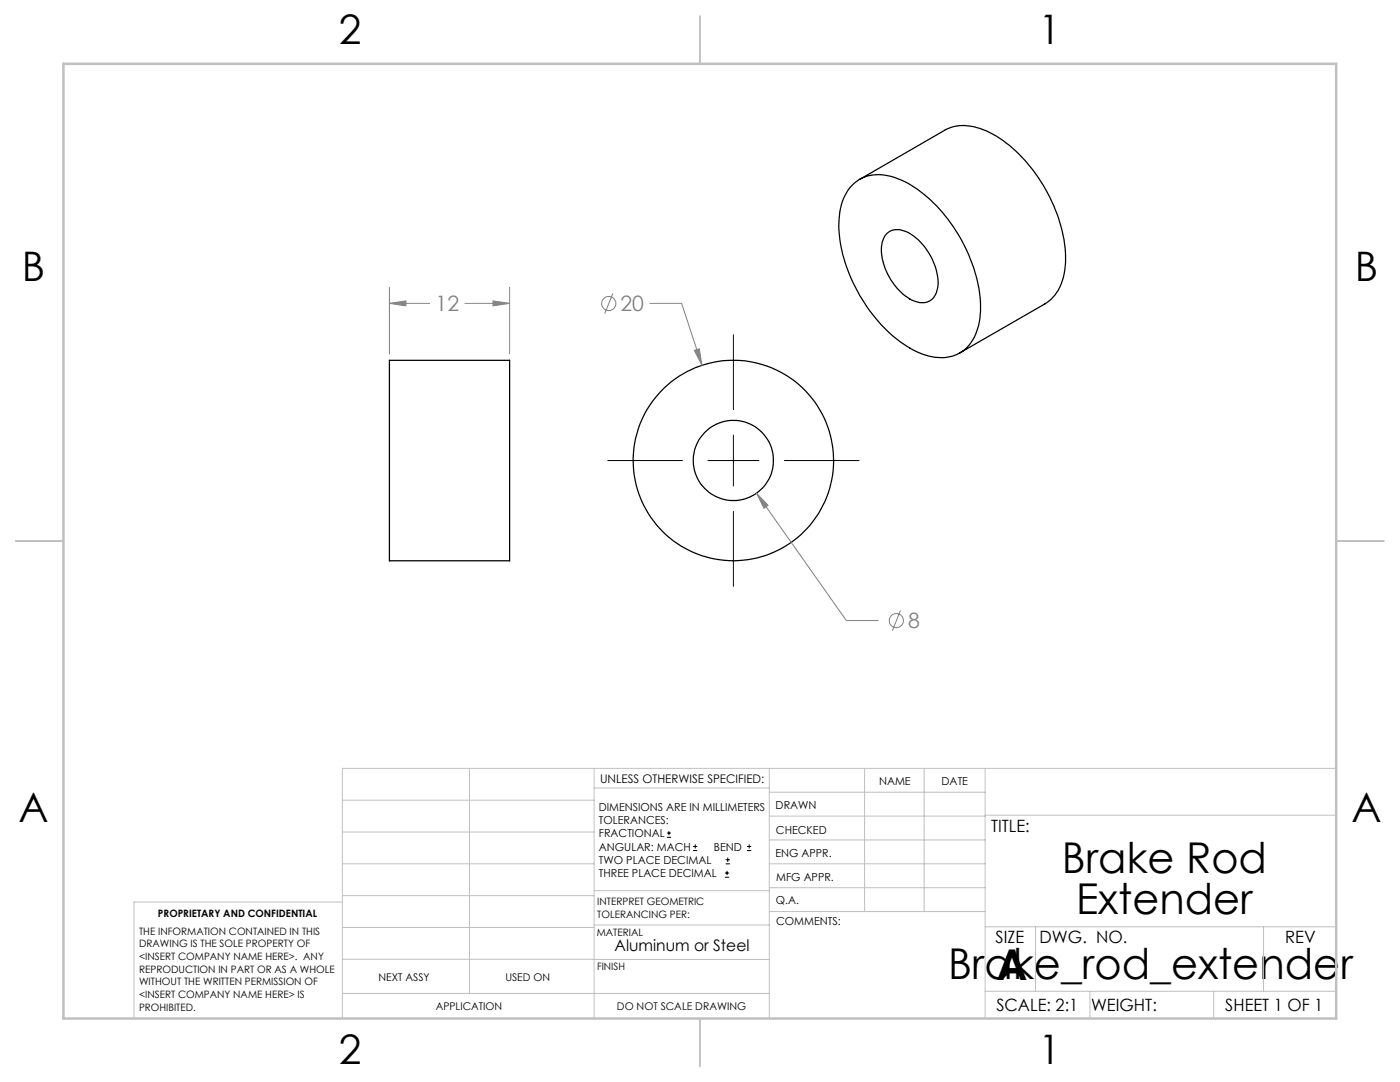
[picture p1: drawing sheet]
<svg xmlns="http://www.w3.org/2000/svg" width="279mm" height="216mm" viewBox="0 0 279 216" stroke-linecap="round" stroke-linejoin="round" font-family="sans-serif">
<g fill="none" stroke="#000" stroke-width=".25">
<path d="M169.8 37.3a7.6 7.6 0 0 1 8.2-2.1 23.8 23.8 0 0 1 11.8 9.4 29.6 29.6 0 0 1 5.9 17.6 10 10 0 0 1-3.8 8 9.2 9.2 0 0 1-9.1-.1 28.6 28.6 0 0 1-12.5-13.5 23.8 23.8 0 0 1-2.4-15.6l.6-1.8zM171.6 35.8l16.9-9.8a8.6 8.6 0 0 1 7.8-.1 25.7 25.7 0 0 1 11.5 10.4 28.7 28.7 0 0 1 4.8 16.8 9.3 9.3 0 0 1-4.1 7.5l-16.9 9.8M177 46.6a3.9 3.9 0 0 1 5 .2 12 12 0 0 1 5.1 10.7 3.1 3.1 0 0 1-4.7 2.5 11.9 11.9 0 0 1-6.4-11.3l.4-1.1zM77.7 71.9h24v40h-24z"/>
<circle cx="146.4" cy="91.9" r="20"/>
<circle cx="146.4" cy="91.9" r="8"/>
</g>
<g fill="none" stroke="#808080" stroke-width=".2">
<path d="M77.7 57.4v13.2M101.7 57.4v13.2M122.3 58.6l-1.6 4M77.7 60.5l3.3-.5v1zM77.7 60.5h8M92.8 60.5h8.9M98.4 60l3.3 .5-3.3 .5zM129.7 60.5h6.3l4.1 12.4M138.6 69.9l1-.3 .5 3.3zM151 98.4l2.3 2.4-.8 .6zM151 98.4l17.9 25.4h6.4M179.7 121.8l-1.6 4.1"/>
<circle cx="121.5" cy="60.6" r="1.42"/>
<circle cx="178.9" cy="123.8" r="1.41"/>
</g>
<g fill="none" stroke="#000" stroke-width=".2">
<path d="M146.4 66.8v14.9M121.3 91.9h14.9M141.3 91.9h10.1M146.4 86.8v10.2M156.5 91.9h14.9M146.4 102.1v14.9M133.1 167.1h.8M133.1 166.2h.8M133.5 165.8v.9M138.3 169.7h.8M138.3 168.9h.8M138.7 168.5v.8"/>
<path d="M144.7 175h.8M144.7 174.2h.8M144.8 172.4h.9M144.8 171.6h.9M145.1 173.8v.8M145.2 171.1v.9M149.1 169.7h.8M149.1 168.9h.8M149.5 168.5v.8"/>
</g>
<g fill="none" stroke="#c0c0c0" stroke-width=".2">
<path d="M68.3 159.7h50.3M93.7 153.3v44.9M118.6 153.3v49.9M118.6 157.2h34.9M153.5 153.3v49.9M153.5 158.1h43.1M172.5 153.3v28.6M184.4 153.3v28.6M196.6 153.3v49.9M266.7 153.3h-198.4v49.9M68.3 178.7h50.3M68.3 172.4h50.3"/>
<path d="M68.3 166h50.3M68.3 180h-41.6v23.2M118.6 177.7h35M153.5 167.6h43.1M153.5 162.8h43.1M153.5 172.4h43.1M153.5 177.1h43.1M196.6 162.7h70.1M68.3 198.2h85.2M68.3 191.4l85.2 .1M68.3 185.1h50.3M118.6 184.6h35"/>
<path d="M153.6 181.9h43M196.6 197.8h70.1M196.6 184.9h70.1M206.7 184.9v12.9M217.5 197.8v5.4M242.2 197.8v5.4M252.2 184.9v12.9"/>
</g>
<path d="M139.7 3.2v9.5M3.1 107.9h9.6M266.7 107.9h9.5M139.7 203.2v9.6" fill="none" stroke="#c0c0c0" stroke-width=".25"/>
<path d="M12.7 12.7h254v190.5h-254z" fill="none" stroke="#c0c0c0" stroke-width=".5"/>
<path d="M138.6 69.9l1.5 3-.5-3.3zM151 98.4l1.5 3 .8-.6zM98.4 60l3.3 .5-3.3 .5zM77.7 60.5l3.3-.5v1z" fill="#808080"/>
<g font-size="8.5">
<text x="211.9" y="174.2">Brake Rod</text>
<text x="214.7" y="182.3">Extender</text>
<text x="189.2" y="195.4">Brake_rod_extender</text>
<text x="198.9" y="195.5">A</text>
</g>
<g font-size="8.1">
<text x="67.6" y="8.9">2</text>
<text x="207.3" y="8.9">1</text>
<text x="4.4" y="56.1">B</text>
<text x="270.4" y="56.1">B</text>
<text x="3.7" y="164.1">A</text>
<text x="269.7" y="164.1">A</text>
<text x="67.6" y="212.4">2</text>
<text x="207.3" y="212.4">1</text>
</g>
<g font-size="4.2" fill="#808080">
<text x="86.9" y="62.1">12</text>
<text x="123.8" y="62.1">20</text>
<text x="181.2" y="125.4">8</text>
</g>
<g font-size="3.4">
<text x="197.8" y="166">TITLE:</text>
<text x="198.7" y="188.1">SIZE</text>
<text x="207.5" y="188.1">DWG. NO.</text>
<text x="256.5" y="188.2">REV</text>
<text x="198.8" y="201.7">SCALE: 2:1</text>
<text x="217.7" y="201.8">WEIGHT:</text>
<text x="244.5" y="201.7">SHEET 1 OF 1</text>
</g>
<text font-size="3.2" x="122.6" y="189.8">Aluminum or Steel</text>
<text font-size="2.4" x="119.8" y="156.2">UNLESS OTHERWISE SPECIFIED:</text>
<g font-size="2.2">
<text x="119.5" y="161.8">DIMENSIONS ARE IN MILLIMETERS</text>
<text x="154.8" y="161.4">DRAWN</text>
<text x="175.4" y="156.6">NAME</text>
<text x="187.9" y="156.7">DATE</text>
<text x="119.5" y="164.4">TOLERANCES:</text>
<text x="119.5" y="167.1">FRACTIONAL</text>
<text x="154.9" y="166.3">CHECKED</text>
<text x="119.5" y="169.7">ANGULAR: MACH</text>
<text x="119.5" y="172.4">TWO PLACE DECIMAL</text>
<text x="142.5" y="169.7">BEND</text>
<text x="154.8" y="171">ENG APPR.</text>
<text x="119.5" y="175">THREE PLACE DECIMAL</text>
<text x="154.9" y="175.7">MFG APPR.</text>
<text x="154.9" y="180.4">Q.A.</text>
<text x="154.9" y="184.6">COMMENTS:</text>
</g>
<g font-size="2.1">
<text x="75.5" y="195.7">NEXT ASSY</text>
<text x="100.9" y="195.7">USED ON</text>
<text x="86.9" y="201.5">APPLICATION</text>
<text x="123.1" y="201.6">DO NOT SCALE DRAWING</text>
</g>
<g font-size="2">
<text x="31.5" y="182.9">PROPRIETARY AND CONFIDENTIAL</text>
<text x="119.2" y="180.6">INTERPRET GEOMETRIC</text>
<text x="119.2" y="183.1">TOLERANCING PER:</text>
<text x="27.8" y="186.5">THE INFORMATION CONTAINED IN THIS</text>
<text x="27.8" y="189">DRAWING IS THE SOLE PROPERTY OF</text>
<text x="27.8" y="191.6">&lt;INSERT COMPANY NAME HERE&gt;. ANY</text>
<text x="119.1" y="186.7">MATERIAL</text>
<text x="27.8" y="194.1">REPRODUCTION IN PART OR AS A WHOLE</text>
<text x="27.8" y="196.6">WITHOUT THE WRITTEN PERMISSION OF</text>
<text x="119.1" y="193.5">FINISH</text>
<text x="27.8" y="199.1">&lt;INSERT COMPANY NAME HERE&gt; IS</text>
<text x="27.8" y="201.7">PROHIBITED.</text>
</g>
</svg>
